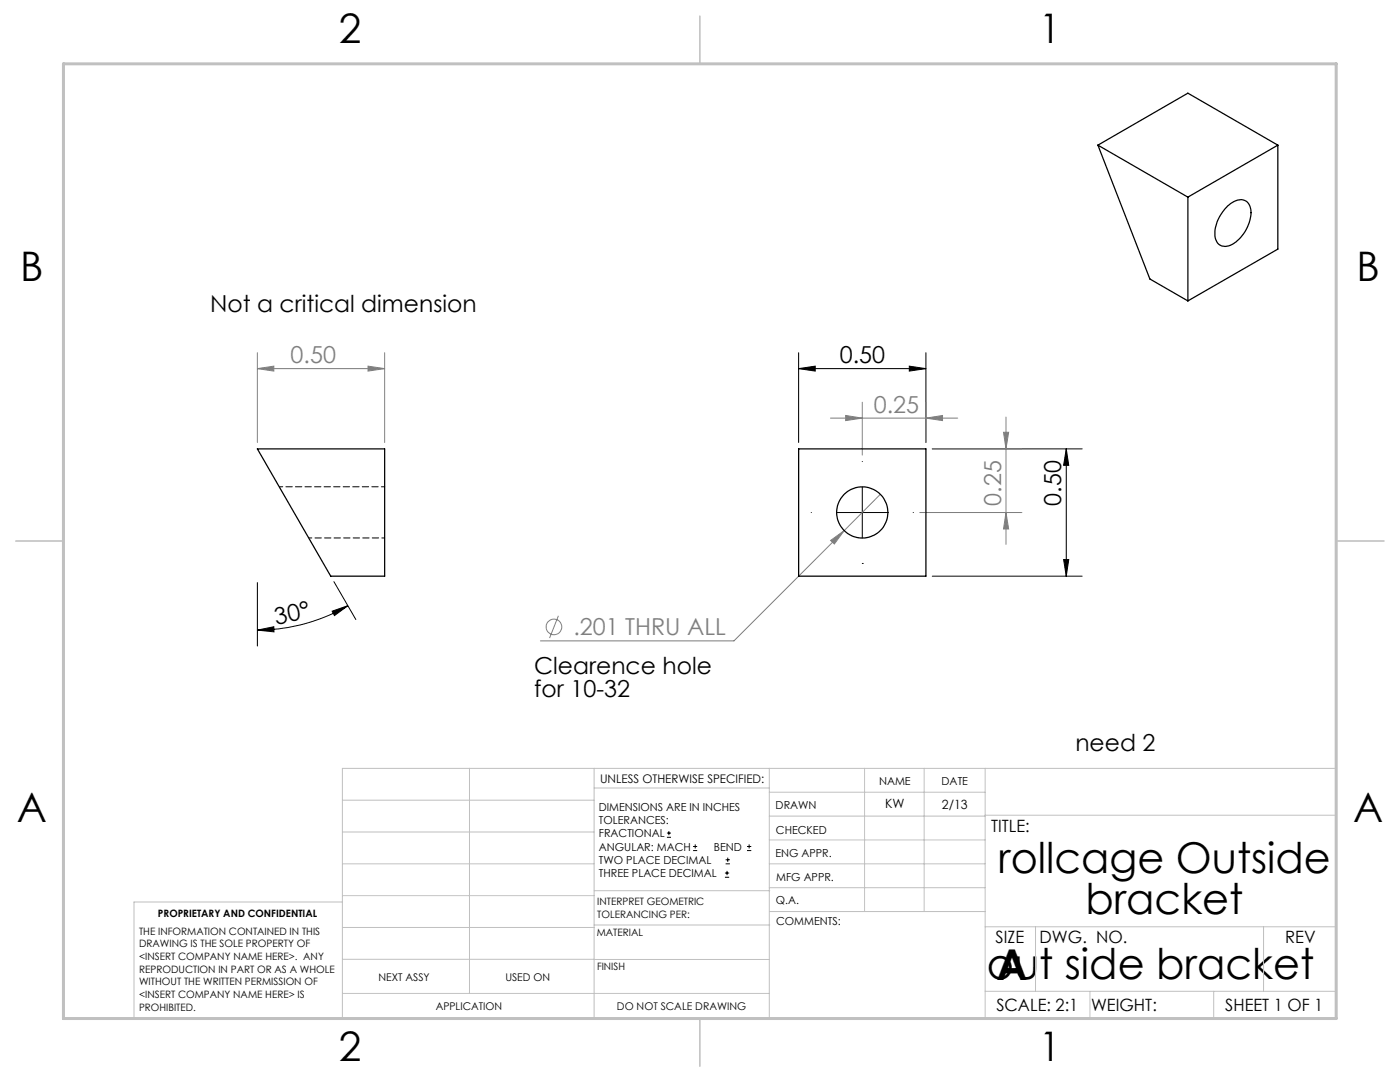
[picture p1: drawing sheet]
<svg xmlns="http://www.w3.org/2000/svg" width="279mm" height="216mm" viewBox="0 0 279 216" stroke-linecap="round" stroke-linejoin="round" font-family="sans-serif">
<g fill="none" stroke="#808080" stroke-width=".2">
<path d="M51.4 73.6l3.2-.5v.9zM51.4 70.4v17.9M51.4 73.6h25.4M73.4 73.1l3.4 .5-3.4 .4zM76.8 70.4v17.9M165.7 83.4h25.4M168.8 82.9l3.3 .5-3.3 .5zM172.1 80.3v10.5M175.7 98.6l-7.2 7.3M184.8 83.4l3.3-.5v1zM184.8 80.3v8M186.1 89.6h17.8"/>
<path d="M200.3 86.3h1l-.5 3.3zM200.8 83.2v25.4M165.8 107.8l2.7-1.9-2 2.6zM168.5 105.9l-22 22h-38.7M183.6 102.3h20.3M200.8 102.3l.5 3.3h-1zM111.4 122.9l-1.7 4.4"/>
<circle cx="110.6" cy="125.1" r="1.55"/>
</g>
<g fill="none" stroke="#000" stroke-width=".2">
<path d="M159.4 73.6l3.3-.5v.9zM159.4 70.4v17.9M159.4 73.6h25.4M181.5 73.1l3.3 .5-3.3 .4zM184.8 70.4v17.9M172.1 92.1h.1M172.1 97.2v10.2M186.1 89.6h29.9M212.8 89.6l.5 3.3h-1zM212.8 89.6v25.4M51.4 116.2v12.7M66.6 116.1l4.4 7.5"/>
<path d="M161.9 102.3h.1M167 102.3h10.2M172.1 112.4h.1M182.2 102.3h.1M186.1 115h29.9M212.3 111.7h1l-.5 3.3zM51.4 125.7l3.2-.6 .1 1zM66.3 122l3.1-1.1-2.7 1.9zM69.4 120.9a35.9 35.9 0 0 1-18 4.8M133.1 167.1h.8M133.1 166.2h.8M133.5 165.8v.9"/>
<path d="M138.3 169.7h.8M138.3 168.9h.8M138.7 168.5v.8M144.7 175h.8M144.7 174.2h.8M144.8 172.4h.9M144.8 171.6h.9M145.1 173.8v.8M145.2 171.1v.9M149.1 169.7h.8M149.1 168.9h.8M149.5 168.5v.8"/>
</g>
<g fill="none" stroke="#c0c0c0" stroke-width=".2">
<path d="M68.3 159.7h50.3M93.7 153.3v44.9M118.6 153.3v49.9M118.6 157.2h34.9M153.5 153.3v49.9M153.5 158.1h43.1M172.5 153.3v28.6M184.4 153.3v28.6M196.6 153.3v49.9M68.3 180h-41.6v23.2h240v-49.9h-198.4v49.9M68.3 178.7h50.3M68.3 172.4h50.3"/>
<path d="M68.3 166h50.3M118.6 177.7h35M153.5 167.6h43.1M153.5 162.8h43.1M153.5 172.4h43.1M153.5 177.1h43.1M196.6 162.7h70.1M68.3 198.2h85.2M68.3 191.4l85.2 .1M68.3 185.1h50.3M118.6 184.6h35M153.6 181.9h43"/>
<path d="M196.6 197.8h70.1M196.6 184.9h70.1M206.7 184.9v12.9M217.5 197.8v5.4M242.2 197.8v5.4M252.2 184.9v12.9"/>
</g>
<path d="M139.7 3.2v9.5M3.1 107.9h9.6M266.7 107.9h9.5M139.7 203.2v9.6" fill="none" stroke="#c0c0c0" stroke-width=".3"/>
<path d="M12.7 12.7h254v190.5h-254z" fill="none" stroke="#c0c0c0" stroke-width=".6"/>
<g fill="#000">
<path d="M159.4 73.6l3.3-.5v.9zM181.5 73.1l3.3 .5-3.3 .4z"/>
<path d="M212.3 111.7h1l-.5 3.3zM212.8 89.6l.5 3.3h-1z"/>
<path d="M51.4 125.7l3.2-.6 .1 1zM66.3 122l3.1-1.1-2.7 1.9z"/>
</g>
<g fill="#808080">
<path d="M165.8 107.8l2.7-1.9-2 2.6z"/>
<path d="M73.4 73.1l3.4 .5-3.4 .4zM51.4 73.6l3.2-.5v.9z"/>
<path d="M168.8 82.9l3.3 .5-3.3 .5zM184.8 83.4l3.3-.5v1z"/>
<path d="M200.8 102.3l.5 3.3h-1zM200.3 86.3h1l-.5 3.3z"/>
</g>
<g fill="none" stroke="#000" stroke-width=".25">
<path d="M219.1 29l18 10.3M219.1 29l10.4 26.7 7.6 4.3M219.1 29l18-10.4 17.9 10.4M237.1 39.3v20.7M255 29l-17.9 10.3M255 29v20.7l-17.9 10.3M245 41.1a3.5 3.5 0 0 1 3.4-1.1 2.88 2.88 0 0 1 1.2 3.4 7.7 7.7 0 0 1-4.3 5.6 2.07 2.07 0 0 1-2.8-2.3 7.9 7.9 0 0 1 2.5-5.6zM51.4 89.6h25.4v25.4h-10.8zM159.4 89.6h25.4v25.4h-25.4z"/>
<circle cx="172.1" cy="102.3" r="5.1"/>
</g>
<path d="M76.8 97.1h-21" fill="none" stroke="#000" stroke-width=".2" stroke-dasharray="1.3 .6" stroke-dashoffset=".6"/>
<path d="M61.7 107.3h15.1" fill="none" stroke="#000" stroke-width=".2" stroke-dasharray="1.3 .6" stroke-dashoffset=".7"/>
<g font-size="8.5">
<text x="199.2" y="174.2">rollcage Outside</text>
<text x="216.6" y="182.3">bracket</text>
<text x="196.9" y="195.4">out side bracket</text>
<text x="198.9" y="195.5">A</text>
</g>
<g font-size="8.1">
<text x="67.6" y="8.5">2</text>
<text x="207.3" y="8.5">1</text>
<text x="4" y="56.2">B</text>
<text x="270.7" y="56.2">B</text>
<text x="3.3" y="164.1">A</text>
<text x="270" y="164.1">A</text>
<text x="67.6" y="211.7">2</text>
<text x="207.3" y="211.7">1</text>
</g>
<g font-size="4.7">
<text x="41.9" y="62.2">Not a critical dimension</text>
<text x="167.6" y="72.5">0.50</text>
<text x="211.8" y="100.9" transform="rotate(-90 211.8 100.9)">0.50</text>
<text x="55.1" y="124.7" transform="rotate(-12 55.1 124.7)">30°</text>
<text x="106.6" y="134.6">Clearence hole</text>
<text x="106.6" y="139.1">for 10-32</text>
<text x="214.6" y="149.9">need 2</text>
</g>
<g font-size="4.7" fill="#808080">
<text x="58" y="72.5">0.50</text>
<text x="174.4" y="82.4">0.25</text>
<text x="199.8" y="100.9" transform="rotate(-90 199.8 100.9)">0.25</text>
<text x="114.4" y="126.8">.201 THRU ALL</text>
</g>
<g font-size="3.4">
<text x="197.8" y="166">TITLE:</text>
<text x="198.7" y="188.1">SIZE</text>
<text x="207.5" y="188.1">DWG. NO.</text>
<text x="256.5" y="188.2">REV</text>
<text x="198.8" y="201.7">SCALE: 2:1</text>
<text x="217.7" y="201.8">WEIGHT:</text>
<text x="244.5" y="201.7">SHEET 1 OF 1</text>
</g>
<g font-size="2.5">
<text x="176.6" y="161.3">KW</text>
<text x="188" y="161.4">2/13</text>
</g>
<text font-size="2.4" x="119.8" y="156.2">UNLESS OTHERWISE SPECIFIED:</text>
<g font-size="2.2">
<text x="119.5" y="161.8">DIMENSIONS ARE IN INCHES</text>
<text x="154.8" y="161.4">DRAWN</text>
<text x="175.4" y="156.6">NAME</text>
<text x="187.9" y="156.7">DATE</text>
<text x="119.5" y="164.4">TOLERANCES:</text>
<text x="119.5" y="167.1">FRACTIONAL</text>
<text x="154.9" y="166.3">CHECKED</text>
<text x="119.5" y="169.7">ANGULAR: MACH</text>
<text x="119.5" y="172.4">TWO PLACE DECIMAL</text>
<text x="142.5" y="169.7">BEND</text>
<text x="154.8" y="171">ENG APPR.</text>
<text x="119.5" y="175">THREE PLACE DECIMAL</text>
<text x="154.9" y="175.7">MFG APPR.</text>
<text x="154.9" y="180.4">Q.A.</text>
<text x="154.9" y="184.6">COMMENTS:</text>
</g>
<g font-size="2.1">
<text x="75.5" y="195.7">NEXT ASSY</text>
<text x="100.9" y="195.7">USED ON</text>
<text x="86.9" y="201.5">APPLICATION</text>
<text x="123.1" y="201.6">DO NOT SCALE DRAWING</text>
</g>
<g font-size="2">
<text x="31.5" y="182.9">PROPRIETARY AND CONFIDENTIAL</text>
<text x="119.2" y="180.6">INTERPRET GEOMETRIC</text>
<text x="119.2" y="183.1">TOLERANCING PER:</text>
<text x="27.8" y="186.5">THE INFORMATION CONTAINED IN THIS</text>
<text x="27.8" y="189">DRAWING IS THE SOLE PROPERTY OF</text>
<text x="27.8" y="191.6">&lt;INSERT COMPANY NAME HERE&gt;. ANY</text>
<text x="119.1" y="186.7">MATERIAL</text>
<text x="27.8" y="194.1">REPRODUCTION IN PART OR AS A WHOLE</text>
<text x="27.8" y="196.6">WITHOUT THE WRITTEN PERMISSION OF</text>
<text x="119.1" y="193.5">FINISH</text>
<text x="27.8" y="199.1">&lt;INSERT COMPANY NAME HERE&gt; IS</text>
<text x="27.8" y="201.7">PROHIBITED.</text>
</g>
</svg>
